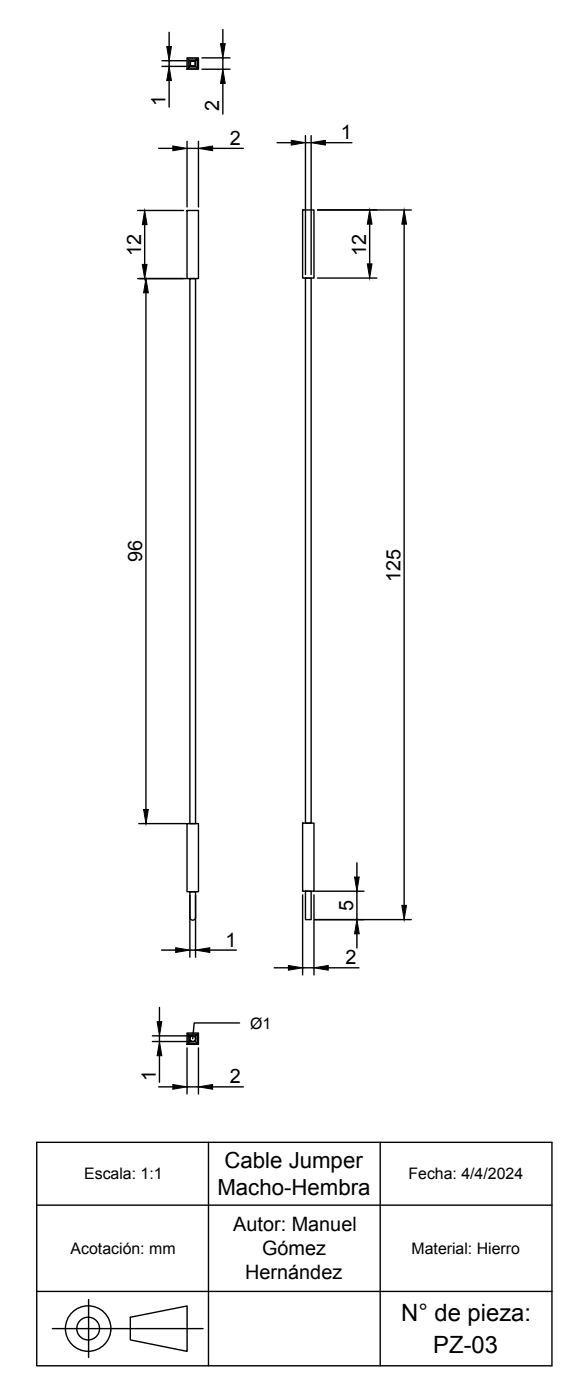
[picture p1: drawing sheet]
<svg xmlns="http://www.w3.org/2000/svg" width="107mm" height="256mm" viewBox="0 0 107 256" stroke-linecap="round" stroke-linejoin="round" font-family="sans-serif">
<!-- layer: 0 -->
<g fill="none" stroke="#000" stroke-width=".25">
<path d="M29.6 11.1h4.4M29.6 12.1h4.4M30.9 5.9v2.6M30.9 11.1v1M30.9 14.7v4.9M34.2 10.6h2v2.1h-2zM34.4 10.8l.3 .3M34.7 11.1h1v1h-1zM34.7 12.1l-.3 .3M34.8 11.2h.8v.8h-.8zM35.7 12.1l.3 .3M36 10.8v1.6h-1.6v-1.6h1.6l-.3 .3"/>
<path d="M36.9 10.6h5.1M36.9 12.7h5.1M40.7 5.4v2.6M40.7 10.6v2.1M40.7 15.2v5.7M25.1 38.5h8.4M29 27.1h2.6M34.2 38.5h2v12.4h-2zM34.2 25.8v12M34.2 27.1h2M36.2 25.8v12M38.8 27.1h5.7"/>
<path d="M50.6 26.1h2.6M55.3 38.4h2.1v12.4h-2.1zM55.8 24.8v25.4M55.8 26.1h1M56.8 24.8v25.4M58 38.4h17.1M59.4 26.1h4.9M25.1 50.9h8.9M26.4 41.1v7.2M26.7 53.5v94.4M34.7 50.9h1v99.6h-1zM55.8 50.8h1v99.6h-1z"/>
<path d="M58 50.8h10.8M67.5 41v7.2M73.8 41v124.5M25.4 150.5h8.6M34.2 150.5h2v12.5h-2zM55.3 150.4h2.1v12.5h-2.1zM65.2 157.7v2.6M29.5 173.7h2.6M34.7 163h1v4.7a.52 .52 0 0 1-.5 .5 .52 .52 0 0 1-.5-.5zM34.7 163.6v11.4M34.7 173.7h1M35.7 163.6v11.4"/>
<path d="M38.3 173.7h4.9M50.1 176.9h2.6M55.3 163.5v14.7M55.3 176.9h2.1M55.8 162.9h1v5.2h-1zM57.4 163.5v14.7M57.5 162.9h9M57.5 168.1h17.6M60 176.9h5.6M65.2 162.9v5.2M65.2 170.7v2.6M27.8 189.3h7.3"/>
<path d="M27.8 190.4h7.3M29 198.7h2.6M29.1 184.1v2.6M29.1 189.3v1.1M29.1 193v4.8M34.2 188.8h2v2.1h-2zM34.2 191.5v8.5M34.2 198.7h2M34.4 189l.3 .3M34.7 189.3h1v1.1h-1zM34.7 190.4l-.3 .3M34.8 190.2l.1 .1"/>
<path d="M34.9 189.4l-.1 .1M35.5 189.4l.1 .1M35.6 190.2l-.1 .1M35.7 190.4l.3 .3M36 189v1.7h-1.6v-1.7h1.6l-.3 .3M36.2 191.5v8.5M38.8 198.7h5.7M43.8 187h-8.3l-.3 2.8M6.7 208.8h94.1v40.8h-94.1zM38.1 208.8v40.8M69.4 208.8v40.8M6.7 220.3h94.1"/>
<path d="M6.7 236h94.1M16.2 237.5v10.6M9.6 242.8h27.5M23.8 240.8l10.4-2.1v8.3l-10.4-2.1z"/>
<circle cx="35.2" cy="189.8" r=".52"/>
<circle cx="16.1" cy="242.8" r="4.2"/>
<circle cx="16.1" cy="242.8" r="2.08"/>
</g>
<g fill="#000" stroke="#000" stroke-width=".18">
<path d="M30.5 8.5h.8l-.4 2.6zM30.9 12.1l.4 2.6h-.8zM40.3 8h.8l-.4 2.6zM40.7 12.7l.4 2.5h-.8zM31.6 26.7l2.6 .4-2.6 .5zM36.2 27.1l2.6-.4v.9zM53.2 25.6l2.6 .5-2.6 .4zM56.8 26.1l2.6-.5v.9zM26.4 38.5l.5 2.6h-.9zM26 48.3h.9l-.5 2.6zM26.7 50.9l.4 2.6h-.9zM67.5 38.4l.5 2.6h-.9z"/>
<path d="M67.1 48.2h.9l-.5 2.6zM73.8 38.4l.5 2.6h-.9zM26.2 147.9h.9l-.4 2.6zM32.1 173.2l2.6 .5-2.6 .4zM35.7 173.7l2.6-.5v.9zM52.7 176.5l2.6 .4-2.6 .4zM57.4 176.9l2.6-.4v.8zM64.8 160.3h.8l-.4 2.6zM65.2 168.1l.4 2.6h-.8zM73.4 165.5h.9l-.5 2.6zM28.7 186.7h.9l-.5 2.6zM29.1 190.4l.5 2.6h-.9z"/>
<path d="M31.6 198.2l2.6 .5-2.6 .4zM36.2 198.7l2.6-.5v.9z"/>
</g>
<g font-size="4.3">
<text x="73.3" y="241.5">N° de pieza:</text>
<text x="79.1" y="247.2">PZ-03</text>
</g>
<g font-size="4.1">
<text x="41" y="213.6">Cable Jumper</text>
<text x="39.7" y="218.4">Macho-Hembra</text>
</g>
<g font-size="3.6">
<text x="30.2" y="19.3" transform="rotate(-90 30.2 19.3)">1</text>
<text x="40.1" y="20.3" transform="rotate(-90 40.1 20.3)">2</text>
<text x="42" y="26.5">2</text>
<text x="62.3" y="25.4">1</text>
<text x="25.8" y="46.8" transform="rotate(-90 25.8 46.8)">12</text>
<text x="66.9" y="46.7" transform="rotate(-90 66.9 46.7)">12</text>
<text x="26" y="102.7" transform="rotate(-90 26 102.7)">96</text>
<text x="73.1" y="106.4" transform="rotate(-90 73.1 106.4)">125</text>
<text x="64.5" y="166.5" transform="rotate(-90 64.5 166.5)">5</text>
<text x="41.2" y="173">1</text>
<text x="63.1" y="176.2">2</text>
<text x="28.5" y="197.6" transform="rotate(-90 28.5 197.6)">1</text>
<text x="42" y="198">2</text>
<text x="42.6" y="225.1">Autor: Manuel</text>
<text x="44.8" y="233.8">Hernández</text>
<text x="47.9" y="229.5">Gómez</text>
</g>
<g font-size="2.9">
<text x="45.7" y="188">Ø1</text>
<text x="15.4" y="215.6">Escala: 1:1</text>
<text x="74.6" y="215.6">Fecha: 4/4/2024</text>
<text x="12.9" y="229.2">Acotación: mm</text>
<text x="75.2" y="229.2">Material: Hierro</text>
</g>
</svg>
